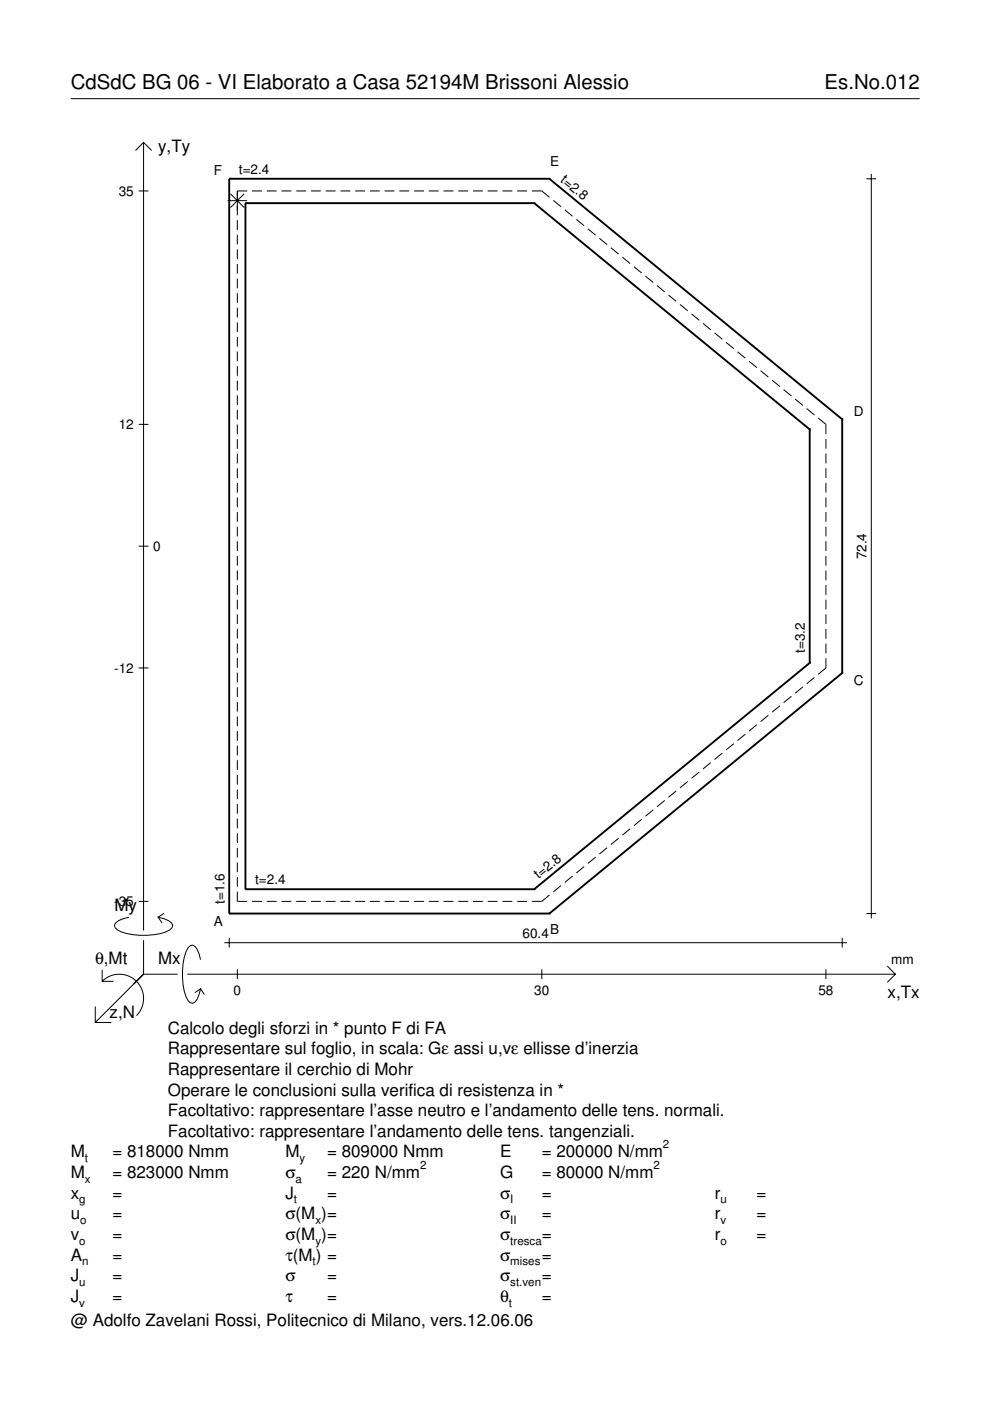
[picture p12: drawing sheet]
<svg xmlns="http://www.w3.org/2000/svg" width="210mm" height="297mm" viewBox="0 0 210 297" stroke-linecap="round" stroke-linejoin="round" font-family="sans-serif">
<g fill="none" stroke="#000" stroke-width=".21">
<path d="M15 20.9h180M28.7 31.9l1.7-1.7 1.8 1.7M30.4 30.2v167.1M183.7 37.9h2.1M184.7 36.9v157.8M29.4 40.5h2.1M48.3 42.5h4.1M48.9 41.1l2.9 2.9M50.3 46.7v2M50.3 49.8v2M50.3 52.9v2M50.3 56v2"/>
<path d="M50.3 59.1v2M51.8 41.1l-2.9 2.9M52.4 40.5h-2.1v5.1M53.4 40.5h2.1M56.6 40.5h2.1M59.7 40.5h2.1M62.8 40.5h2.1M65.9 40.5h2.1M69.1 40.5h2M72.2 40.5h2.1M75.3 40.5h2.1M78.4 40.5h2.1"/>
<path d="M81.5 40.5h2.1M84.7 40.5h2.1M87.8 40.5h2.1M90.9 40.5h2.1M94 40.5h2.1M97.2 40.5h2.1M100.3 40.5h2.1M103.4 40.5h2.1M106.5 40.5h2.1M109.7 40.5h2M112.8 40.5h2.1l1.6 1.3M117.3 42.5l1.7 1.3"/>
<path d="M119.8 44.5l1.6 1.4M122.2 46.5l1.6 1.4M124.6 48.5l1.7 1.4M127.1 50.5l1.6 1.4M129.5 52.5l1.7 1.4M132 54.5l1.6 1.4M134.4 56.5l1.6 1.4M136.8 58.5l1.7 1.4M50.3 62.2v2M50.3 65.2v2.1M50.3 68.3v2.1M50.3 71.4v2.1"/>
<path d="M50.3 74.5v2.1M50.3 77.6v2.1M139.3 60.5l1.6 1.4M141.7 62.6l1.7 1.3M144.2 64.6l1.6 1.3M146.6 66.6l1.7 1.3M149.1 68.6l1.6 1.3M151.5 70.6l1.6 1.3M153.9 72.6l1.7 1.3M156.4 74.6l1.6 1.3M158.8 76.6l1.7 1.3M161.3 78.6l1.6 1.4"/>
<path d="M29.4 90h2.1M50.3 80.7v2.1M50.3 83.8v2.1M50.3 86.9v2.1M50.3 90v2.1M50.3 93.1v2.1M50.3 96.2v2.1M50.3 99.3v2.1M163.7 80.6l1.7 1.4M166.1 82.6l1.7 1.4M168.6 84.6l1.6 1.4M171 86.6l1.7 1.4"/>
<path d="M173.5 88.6l1.6 1.4v2M175.1 93.1v2M175.1 96.2v2M175.1 99.3v2M29.4 115.8h2.1M50.3 102.4v2.1M50.3 105.5v2M50.3 108.6v2M50.3 111.7v2M50.3 114.8v2M50.3 117.9v2M175.1 102.4v2"/>
<path d="M175.1 105.5v2M175.1 108.6v2M175.1 111.7v2M175.1 114.8v2M175.1 117.9v2M50.3 121v2M50.3 124.1v2M50.3 127.1v2.1M50.3 130.2v2.1M50.3 133.3v2.1M50.3 136.4v2.1M50.3 139.5v2.1"/>
<path d="M175.1 121v2M175.1 124.1v2M175.1 127.2v2M175.1 130.3v2M175.1 133.4v2M175.1 136.5v2M175.1 139.6v2l-1.6 1.4M29.4 141.6h2.1M50.3 142.6v2.1M50.3 145.7v2.1M50.3 148.8v2.1M50.3 151.9v2.1"/>
<path d="M50.3 155v2.1M50.3 158.1v2.1M153.1 159.7l-1.6 1.3M155.6 157.7l-1.7 1.3M158 155.7l-1.6 1.3M160.5 153.7l-1.7 1.3M162.9 151.7l-1.6 1.3M165.4 149.6l-1.7 1.4M167.8 147.6l-1.7 1.4M170.2 145.6l-1.6 1.4M172.7 143.6l-1.7 1.4M50.3 161.2v2.1"/>
<path d="M50.3 164.3v2.1M50.3 167.4v2M50.3 170.5v2M50.3 173.6v2M50.3 176.7v2M50.3 179.8v2M128.7 179.7l-1.6 1.4M131.2 177.7l-1.7 1.4M133.6 175.7l-1.6 1.4M136 173.7l-1.6 1.4M138.5 171.7l-1.7 1.4M140.9 169.7l-1.6 1.4"/>
<path d="M143.4 167.7l-1.7 1.3M145.8 165.7l-1.6 1.3M148.3 163.7l-1.7 1.3M150.7 161.7l-1.6 1.3M27.3 194.5a3.6 3.6 0 0 0-3 1.7l.1 .5a5.6 5.6 0 0 0 3.8 1.5 13.4 13.4 0 0 0 7.8-1l.5-.5 .1-.5a3.6 3.6 0 0 0-3.1-1.7l.8 1.2M29.4 191.1h2.1M30.4 199.3v7.3M34.7 193.7l-1.2 .8M47.6 199.9h132M48.6 198.8v2.1M50.3 189v2.1h2.1M50.3 182.9v2"/>
<path d="M50.3 186v2M53.4 191.1h2.1M56.6 191.1h2.1M59.7 191.1h2.1M62.8 191.1h2.1M65.9 191.1h2.1M69.1 191.1h2M72.2 191.1h2.1M75.3 191.1h2.1M78.4 191.1h2.1M81.5 191.1h2.1M84.7 191.1h2.1"/>
<path d="M87.8 191.1h2.1M90.9 191.1h2.1M94 191.1h2.1M97.2 191.1h2.1M100.3 191.1h2.1M103.4 191.1h2.1M106.5 191.1h2.1M109.7 191.1h2M116.5 189.8l-1.6 1.3h-2.1M119 187.8l-1.7 1.3M121.4 185.7l-1.6 1.4M123.8 183.7l-1.6 1.4"/>
<path d="M126.3 181.7l-1.7 1.4M178.6 198.8v2.1M183.7 193.7h2.1M20.2 213.4v3.4h3.4M21.7 208.1a5.1 5.1 0 0 1 7.2 0 5.1 5.1 0 0 1 0 7.2M21.7 205.6v2.5h2.4M30.4 206.6l-10.2 10.2M30.4 206.6h7.2M39.7 206.6h150.1M42.5 203.5a3.6 3.6 0 0 0-1.7-3.1l-.5 .1a5.7 5.7 0 0 0-1.5 3.8 13.3 13.3 0 0 0 1 7.8l.5 .5 .5 .1a3.6 3.6 0 0 0 1.7-3.1l-1.2 .9M42.5 209.6l.8 1.3M50.3 205.5v2.1"/>
<path d="M114.9 205.5v2.1M175.1 205.5v2.1M188.1 204.8l1.7 1.8-1.7 1.7"/>
</g>
<g fill="none" stroke="#000" stroke-width=".4">
<path d="M48.6 37.9h.1M48.6 37.9h67.9M48.6 37.9v155.8M116.5 37.9h.1M116.5 37.9l62.1 51M52 43.1h.1M52 43.1h61.3M52 43.1v145.4M113.3 43.1h.1M113.3 43.1l58.4 47.9M171.7 91h.1M171.7 91v49.6"/>
<path d="M178.6 88.9h.1M178.6 88.9v53.8M171.7 140.6h.1M171.7 140.6l-58.4 47.9M178.6 142.7h.1M178.6 142.7l-62.1 51M48.6 193.7h.1M48.6 193.7h67.9M52 188.5h.1M52 188.5h61.3M113.3 188.5h.1M116.5 193.7h.1"/>
</g>
<g font-size="4.3">
<text x="15" y="18.9">CdSdC BG 06 - VI Elaborato a Casa 52194M Brissoni Alessio</text>
<text x="174.8" y="18.9">Es.No.012</text>
</g>
<g font-size="3.6">
<text x="33.5" y="32.3">y,Ty</text>
<text x="24.3" y="193.2">My</text>
<text x="20.1" y="204.5">θ,Mt</text>
<text x="33.5" y="204.5">Mx</text>
<text x="23.2" y="215.8">z,N</text>
<text x="188.2" y="211.7">x,Tx</text>
<text x="35.6" y="219.2">Calcolo degli sforzi in * punto F di FA</text>
<text x="35.6" y="227.9">Rappresentare il cerchio di Mohr</text>
<text x="35.6" y="223.5">Rappresentare sul foglio, in scala: Gε assi u,vε ellisse d’inerzia</text>
<text x="35.6" y="232.3">Operare le conclusioni sulla verifica di resistenza in *</text>
<text x="35.6" y="236.7">Facoltativo: rappresentare l’asse neutro e l’andamento delle tens. normali.</text>
<text x="15" y="245.4">M</text>
<text x="23.8" y="245.4">= 818000 Nmm</text>
<text x="35.6" y="241">Facoltativo: rappresentare l’andamento delle tens. tangenziali.</text>
<text x="60.5" y="245.4">M</text>
<text x="69.3" y="245.4">= 809000 Nmm</text>
<text x="106" y="245.4">E</text>
<text x="114.9" y="245.4">= 200000 N/mm</text>
<text x="15" y="249.8">M</text>
<text x="23.8" y="249.8">= 823000 Nmm</text>
<text x="60.5" y="249.8">σ</text>
<text x="69.3" y="249.8">= 220 N/mm</text>
<text x="106" y="249.8">G</text>
<text x="114.9" y="249.8">= 80000 N/mm</text>
<text x="15" y="254.2">x</text>
<text x="23.8" y="254.2">=</text>
<text x="60.5" y="254.2">J</text>
<text x="69.3" y="254.2">=</text>
<text x="106" y="254.2">σ</text>
<text x="114.9" y="254.2">=</text>
<text x="151.5" y="254.2">r</text>
<text x="160.4" y="254.2">=</text>
<text x="15" y="258.5">u</text>
<text x="15" y="262.9">v</text>
<text x="23.8" y="258.5">=</text>
<text x="23.8" y="262.9">=</text>
<text x="60.5" y="262.9">σ(M )=</text>
<text x="60.5" y="258.5">σ(M )=</text>
<text x="106" y="258.5">σ</text>
<text x="106" y="262.9">σ</text>
<text x="114.9" y="258.5">=</text>
<text x="114.9" y="262.9">=</text>
<text x="151.5" y="258.5">r</text>
<text x="151.5" y="262.9">r</text>
<text x="160.4" y="258.5">=</text>
<text x="160.4" y="262.9">=</text>
<text x="15" y="267.3">A</text>
<text x="23.8" y="267.3">=</text>
<text x="60.5" y="267.3">τ(M ) =</text>
<text x="106" y="267.3">σ</text>
<text x="114.9" y="267.3">=</text>
<text x="15" y="271.7">J</text>
<text x="23.8" y="271.7">=</text>
<text x="60.5" y="271.7">σ</text>
<text x="69.3" y="271.7">=</text>
<text x="106" y="271.7">σ</text>
<text x="114.9" y="271.7">=</text>
<text x="15" y="281.2">@ Adolfo Zavelani Rossi, Politecnico di Milano, vers.12.06.06</text>
<text x="15" y="276">J</text>
<text x="23.8" y="276">=</text>
<text x="60.5" y="276">τ</text>
<text x="69.3" y="276">=</text>
<text x="106" y="276">θ</text>
<text x="114.9" y="276">=</text>
</g>
<g font-size="2.9">
<text x="116.6" y="35.3">E</text>
<text x="25.2" y="41.5">35</text>
<text x="45.3" y="37.2">F</text>
<text x="50.7" y="36.9">t=2.4</text>
<text x="118.7" y="38.4" transform="rotate(39 118.7 38.4)">t=2.8</text>
<text x="181" y="88.1">D</text>
<text x="25.2" y="91">12</text>
<text x="32.5" y="116.8">0</text>
<text x="183.7" y="118.6" transform="rotate(-90 183.7 118.6)">72.4</text>
<text x="24.2" y="142.6">-12</text>
<text x="170.6" y="138.5" transform="rotate(-90 170.6 138.5)">t=3.2</text>
<text x="181" y="145.3">C</text>
<text x="47.6" y="191.6" transform="rotate(-90 47.6 191.6)">t=1.6</text>
<text x="54.1" y="187.5">t=2.4</text>
<text x="114.2" y="186.4" transform="rotate(-39 114.2 186.4)">t=2.8</text>
<text x="24.2" y="192.1">-35</text>
<text x="45.3" y="196.2">A</text>
<text x="110.8" y="198.8">60.4</text>
<text x="116.6" y="198.1">B</text>
<text x="189" y="204.5">mm</text>
<text x="49.5" y="210.9">0</text>
<text x="113.3" y="210.9">30</text>
<text x="173.5" y="210.9">58</text>
</g>
<g font-size="2.4">
<text x="140.6" y="243.4">2</text>
<text x="18" y="246.4">t</text>
<text x="18" y="250.8">x</text>
<text x="62.7" y="250.8">a</text>
<text x="63.5" y="246.4">y</text>
<text x="89.1" y="247.8">2</text>
<text x="138.6" y="247.8">2</text>
<text x="16.8" y="255.2">g</text>
<text x="62.3" y="255.2">t</text>
<text x="108.2" y="255.2">I</text>
<text x="152.7" y="255.2">u</text>
<text x="16.8" y="263.9">o</text>
<text x="17" y="259.5">o</text>
<text x="66.9" y="259.5">x</text>
<text x="66.9" y="263.9">y</text>
<text x="108.2" y="259.5">II</text>
<text x="108.2" y="263.9">tresca</text>
<text x="152.7" y="259.5">v</text>
<text x="152.7" y="263.9">o</text>
<text x="17.4" y="268.3">n</text>
<text x="66.3" y="268.3">t</text>
<text x="108.2" y="268.3">mises</text>
<text x="16.8" y="272.7">u</text>
<text x="108.2" y="272.7">st.ven</text>
<text x="16.8" y="277">v</text>
<text x="107.9" y="277">t</text>
</g>
</svg>
